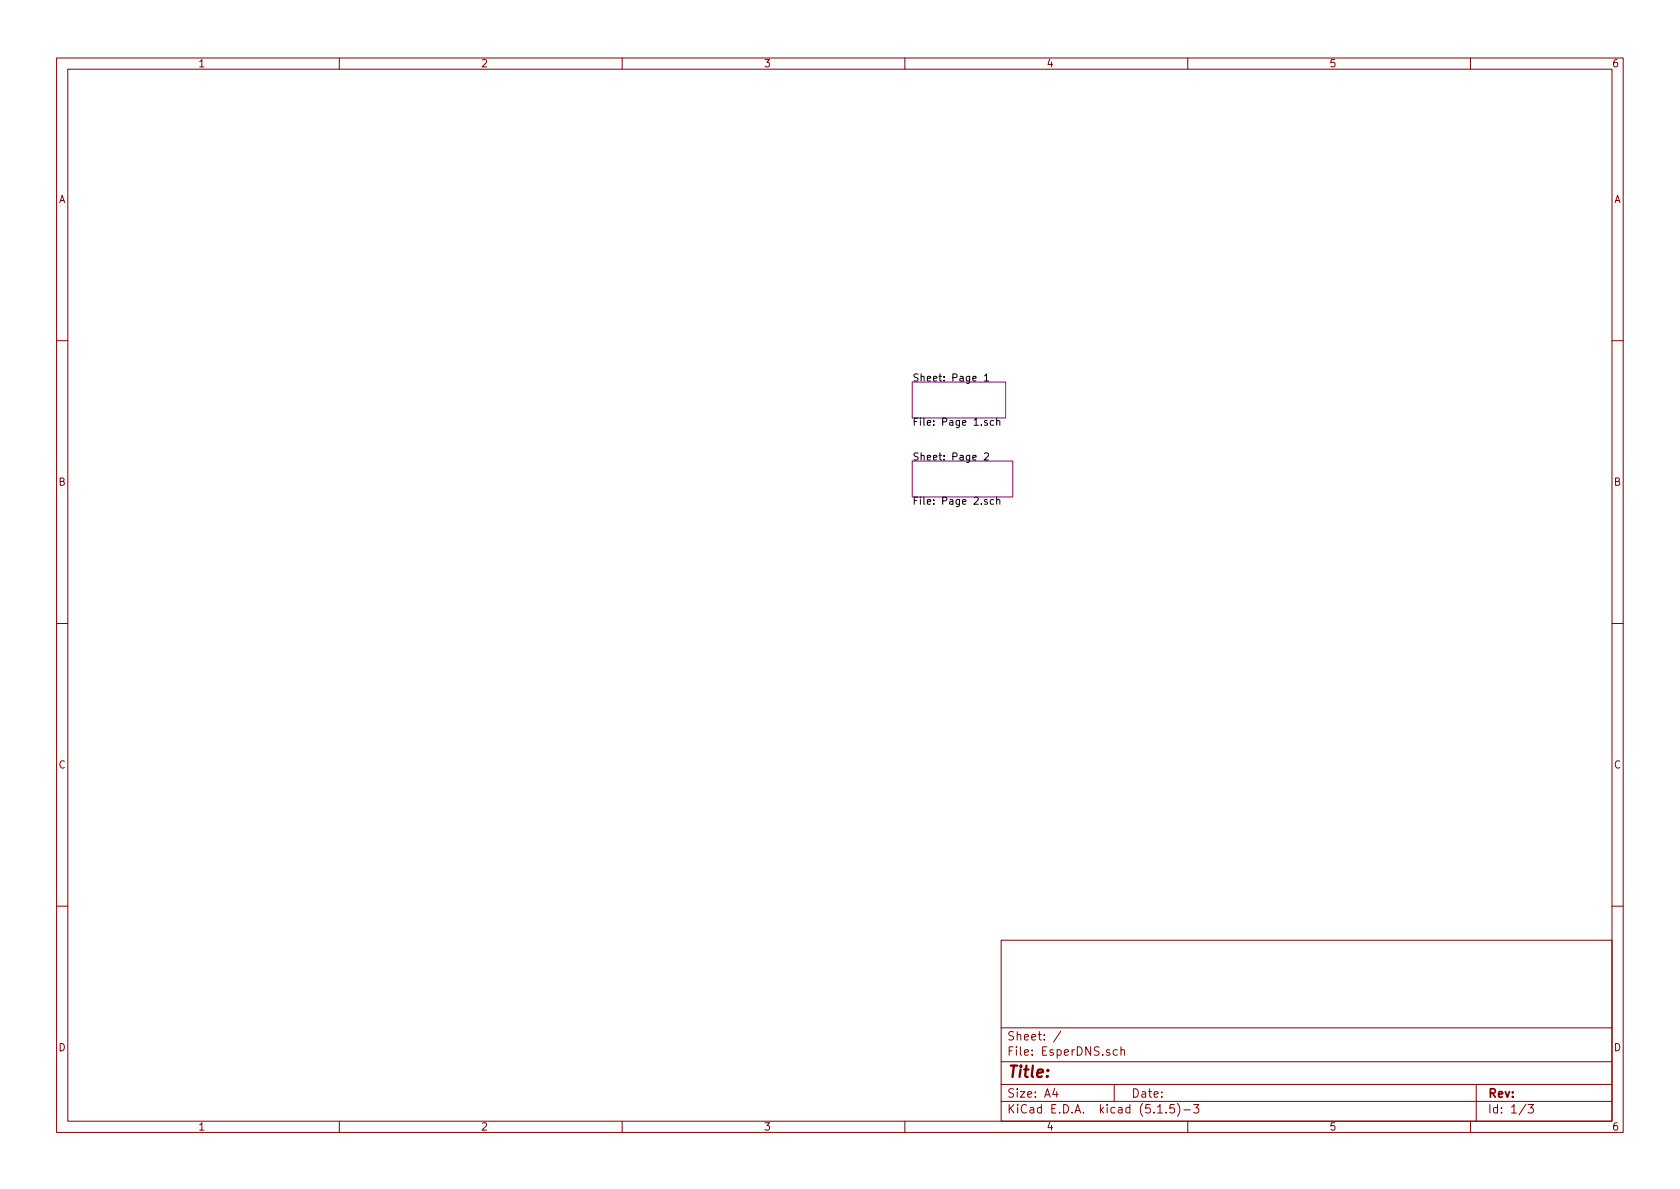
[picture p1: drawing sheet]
<svg xmlns="http://www.w3.org/2000/svg" width="297mm" height="210mm" viewBox="0 0 297 210" stroke-linecap="round" stroke-linejoin="round" font-family="sans-serif">
<g fill="none" stroke="#840000" stroke-width=".18">
<path d="M10 10.3h277v189.9h-277zM12 12.2h273v186.1h-273zM60 10.3v1.9M110 10.3v1.9M160 10.3v1.9M210 10.3v1.9M260 10.3v1.9M10 60.2h2M285 60.2h2M10 110.3h2M285 110.3h2M10 160.2h2"/>
<path d="M177 166.3h108v32h-108zM285 160.2h2M60 198.3v1.9M110 198.3v1.9M160 198.3v1.9M177 194.8h108M177 191.8h108M177 187.8h108M177 181.8h108M186.5 192.5l-.4 1h1M186.8 193v1M187.6 182.3l-1.3 2"/>
<path d="M197 191.8v3M197.6 185.7l-.5-.1-.3 .3 .1 .6 .2 .1 .5-.1M198.2 185.7l.2-.1 .4 .1v.9M198.2 185.1v1.5M204.7 196.8h.8M206.2 196.7v.1M207.6 195.3h-.7l-.1 .7 .2-.1 .5 .1 .2 .2-.1 .5-.2 .1-.6-.1M208.2 195.1a1.71 1.71 0 0 1 0 2.3M209.3 196.3h1.2M210 198.3v1.9M211 195.3h1l-.5 .6 .4 .1v.7l-.2 .1-.7-.1M260 198.3v1.9"/>
<path d="M261 191.8v6.5M269.8 195.2l-1.2 2M270.2 195.3h.9l-.5 .6 .4 .1v.7l-.2 .1-.6-.1"/>
</g>
<path d="M161.3 67.6h16.5v6.3h-16.5zM161.3 81.5h17.8v6.4h-17.8z" fill="none" stroke="#840084" stroke-width=".18"/>
<path d="M174.1 66.5l.3-.4v1.3M174.1 67.4h.7M174.5 74.4h-.3l-.1 .1v.2l.4 .1v.4h-.4M175.7 74.4h-.4l-.2 .2 .1 .6h.5M176.2 74.5l.2-.1h.3l.1 .8M176.2 73.9v1.3M174.1 80.2l.4-.1 .3 .3-.1 .2-.7 .8h.8M174.5 88.4l-.3-.1-.1 .2v.2l.4 .1v.3h-.4M175.7 88.4l-.4-.1-.2 .3 .1 .5h.5M176.2 88.5l.2-.2 .3 .1 .1 .8M176.2 87.9v1.3" fill="none" stroke="#000" stroke-width=".18"/>
<text font-size="2.8" fill="#840000" x="178" y="190.5">Title:</text>
<g font-size="2.1" fill="#840000">
<text x="178" y="184">Sheet: /</text>
<text x="178" y="186.7">File: EsperDNS.sch</text>
<text x="178" y="196.9">KiCad E.D.A. kicad (5.1.5)-3</text>
<text x="178" y="194.1">Size: A4</text>
<text x="200" y="194.1">Date:</text>
<text x="263" y="194.1">Rev:</text>
<text x="263" y="196.9">Id: 1/3</text>
</g>
<g font-size="1.8" fill="#840000">
<text x="35" y="11.9">1</text>
<text x="85" y="11.9">2</text>
<text x="135" y="11.9">3</text>
<text x="185" y="11.9">4</text>
<text x="235" y="11.9">5</text>
<text x="285" y="11.9">6</text>
<text x="10.4" y="35.9">A</text>
<text x="285.4" y="35.9">A</text>
<text x="10.4" y="85.9">B</text>
<text x="285.4" y="85.9">B</text>
<text x="10.4" y="135.9">C</text>
<text x="285.4" y="135.9">C</text>
<text x="10.4" y="185.9">D</text>
<text x="285.4" y="185.9">D</text>
<text x="35" y="199.9">1</text>
<text x="85" y="199.9">2</text>
<text x="135" y="199.9">3</text>
<text x="185" y="199.9">4</text>
<text x="235" y="199.9">5</text>
<text x="285" y="199.9">6</text>
</g>
<g font-size="1.8">
<text x="161.3" y="67.5">Sheet: Page 1</text>
<text x="161.3" y="75.3">File: Page 1.sch</text>
<text x="161.3" y="81.4">Sheet: Page 2</text>
<text x="161.3" y="89.2">File: Page 2.sch</text>
</g>
</svg>
